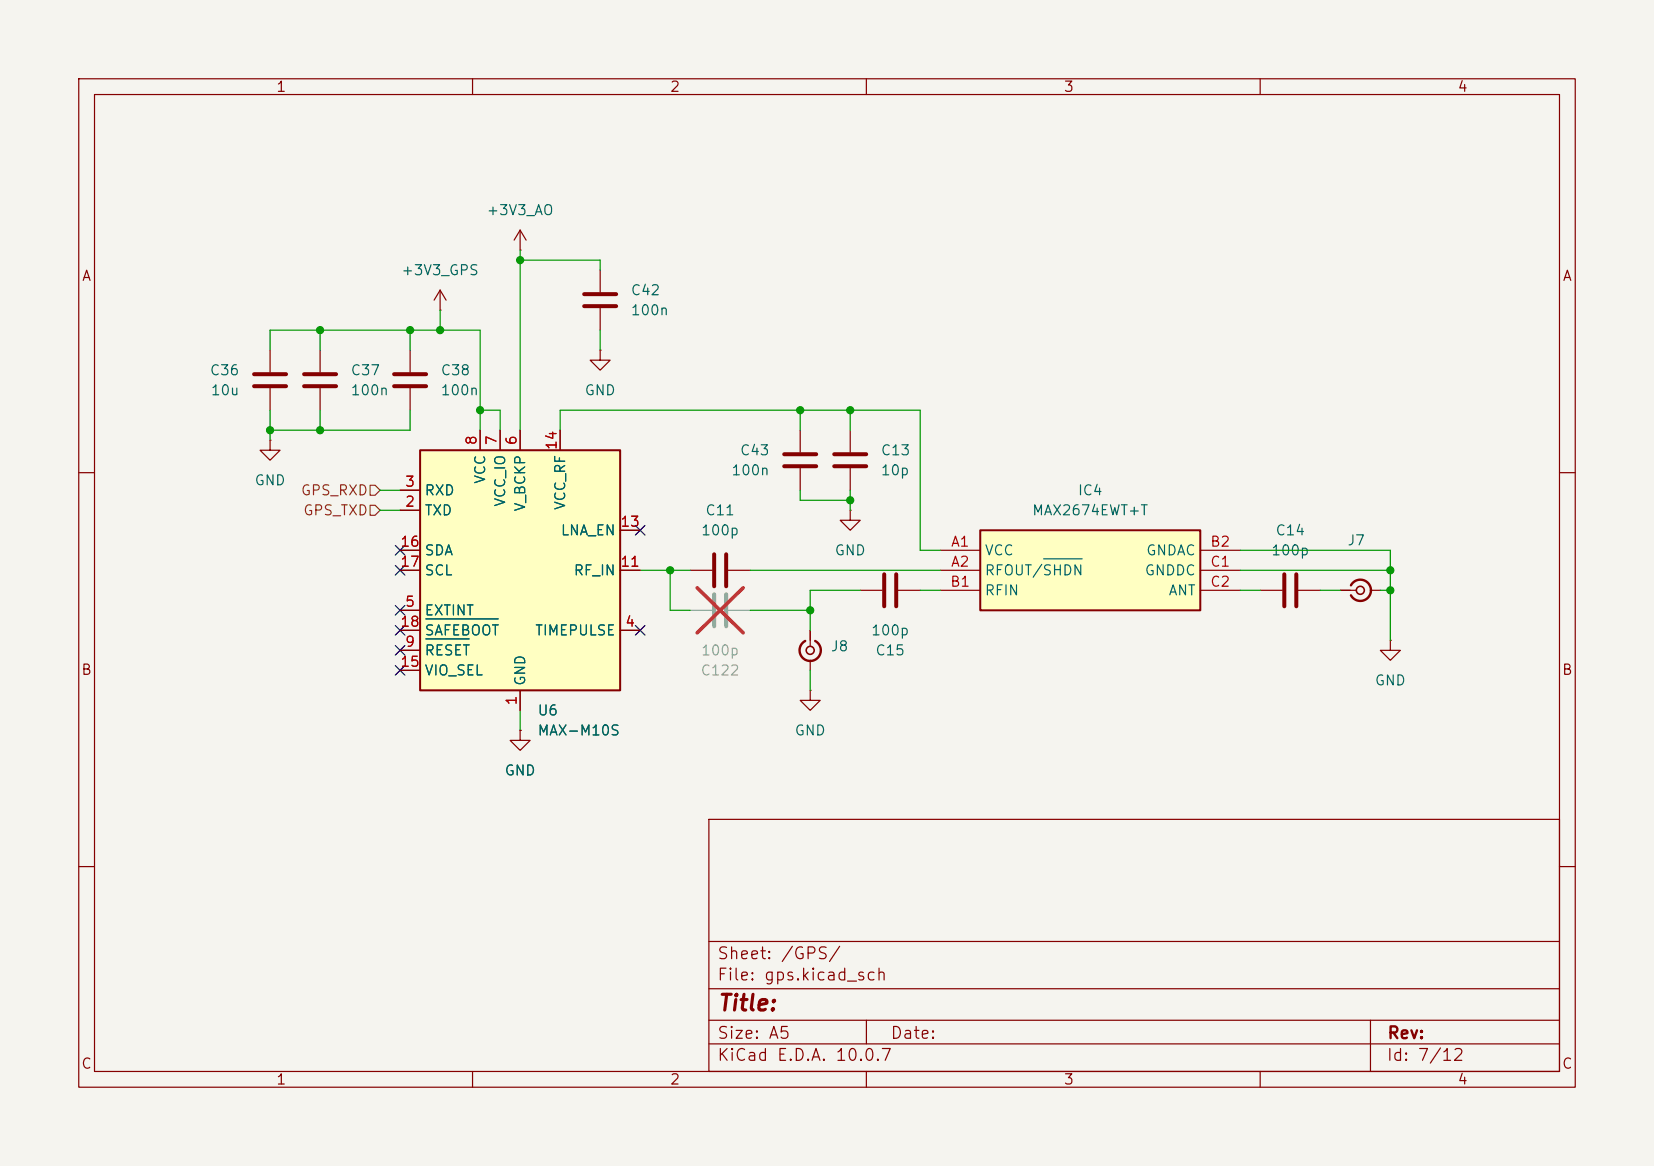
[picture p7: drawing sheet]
<svg xmlns="http://www.w3.org/2000/svg" width="210mm" height="148mm" viewBox="0 0 210 148" stroke-linecap="round" stroke-linejoin="round" font-family="sans-serif">
<path d="M0 0h210v148h-210z" fill="#f5f4ef" stroke="#f5f4ef" stroke-width=".13"/>
<g fill="none" stroke="#840000" stroke-width=".15">
<path d="M10 10h190v128h-190zM12 12h186v124h-186zM60 10v2M110 10v2M160 10v2M107.9 54.6v2.8M107.9 59.4v2.8M10 60h2M198 60h2M102.9 87.6v1.3h1.2l-1.2 1.3-1.3-1.3h1.3M102.9 87.6h.1M102.9 80v2"/>
<path d="M102.9 83.8v1.3M10 110h2M90 104h108v32h-108zM90 119.5h108M198 110h2M60 136v2M90 132.5h108M90 129.5h108M90 125.5h108M110 136v2M110 129.5v3M160 136v2"/>
<path d="M174 129.5v6.5"/>
</g>
<path d="M105.9 59.2h4.1M105.9 57.7h4.1" fill="none" stroke="#840000" stroke-width=".51"/>
<circle cx="102.9" cy="82.6" r=".51" fill="none" stroke="#840000" stroke-width=".2"/>
<path d="M102.2 81.4a1.35 1.35 0 0 0-.4 2 1.35 1.35 0 0 0 2.1 0 1.35 1.35 0 0 0-.4-2" fill="none" stroke="#840000" stroke-width=".3"/>
<path d="M124.5 67.3h27.9v10.2h-27.9z" fill="#ffffc2"/>
<path d="M124.5 67.3h27.9v10.2h-27.9z" fill="none" stroke="#840000" stroke-width=".25"/>
<g fill="none" stroke="#840000" stroke-width=".15">
<path d="M55.9 39.4h.1M55.9 36.8l-.8 1.3M55.9 36.8l.7 1.3M55.9 36.8v2.6M76.2 34.3v2.8M76.2 39.1v2.8M34.3 44.5v2.7M34.3 49.3v2.8M52.1 44.5v2.7M52.1 49.3v2.8M76.2 44.5v1.2h1.3l-1.3 1.3-1.3-1.3h1.3M76.2 44.5h.1"/>
<path d="M101.6 54.6v2.8M101.6 59.4v2.8M87.6 72.4h2.8M92.5 72.4h2.7M107.9 64.8v1.2h1.3l-1.3 1.3-1.2-1.3h1.2M107.9 64.8h.1M109.2 74.9h2.8M114 74.9h2.8M119.4 69.9h5.1M119.4 72.4h5.1M119.4 74.9h5.1M152.4 69.9h5.1"/>
<path d="M152.4 72.4h5.1M152.4 74.9h5.1M160 74.9h2.8M164.8 74.9h2.8M170.2 74.9h2M174 74.9h1.3M176.5 81.3v1.3h1.3l-1.3 1.2-1.2-1.2h1.2M176.5 81.3h.1"/>
</g>
<path d="M132.5 70.9h4.9" fill="none" stroke="#006464" stroke-width=".15"/>
<g fill="none" stroke="#840000" stroke-width=".51">
<path d="M74.2 37.3h4M74.2 38.9h4M32.3 47.5h4M32.3 49h4M50 47.5h4.1M50 49h4.1M99.6 57.7h4M99.6 59.2h4M90.7 70.4v4M92.2 70.4v4M112.3 72.9v4.1M113.8 72.9v4.1"/>
<path d="M163.1 72.9v4.1M164.6 72.9v4.1"/>
</g>
<circle cx="172.7" cy="74.9" r=".51" fill="none" stroke="#840000" stroke-width=".2"/>
<path d="M171.5 74.3a1.35 1.35 0 0 1 1.5-.7 1.35 1.35 0 0 1 1.1 1.3M174.1 74.9a1.35 1.35 0 0 1-1.1 1.3 1.35 1.35 0 0 1-1.5-.6" fill="none" stroke="#840000" stroke-width=".3"/>
<path d="M90.7 75.4v4.1M92.2 75.4v4.1" fill="none" stroke="#9c9b98" stroke-width=".51"/>
<path d="M87.6 77.5h2.8M92.5 77.5h2.7" fill="none" stroke="#9c9b98" stroke-width=".15"/>
<path d="M88.5 74.6l5.9 5.7M94.4 74.6l-5.9 5.7" fill="none" stroke="#e12e31" stroke-width=".46"/>
<path d="M53.3 57.2h25.4v30.4h-25.4z" fill="#ffffc2"/>
<path d="M53.3 57.2h25.4v30.4h-25.4z" fill="none" stroke="#840000" stroke-width=".25"/>
<g fill="none" stroke="#840000" stroke-width=".15">
<path d="M66 31.8h.1M66 29.2v2.6M66 29.2l-.7 1.3M66 29.2l.8 1.3M34.3 55.9v1.3h1.3l-1.3 1.2-1.3-1.2h1.3M34.3 55.9h.1M40.6 44.5v2.7M40.6 49.3v2.8M61 54.6v2.6M63.5 54.6v2.6M66 54.6v2.6M71.1 54.6v2.6"/>
<path d="M50.8 64.8h2.5M50.8 62.2h2.5M50.8 77.5h2.5M50.8 72.4h2.5M50.8 69.9h2.5M78.7 72.4h2.6M78.7 67.3h2.6M50.8 80h2.5M50.8 82.6h2.5M50.8 85.1h2.5M66 92.7v1.3h1.3l-1.3 1.3-1.2-1.3h1.2M66 92.7h.1"/>
<path d="M66 87.6v2.6M78.7 80h2.6"/>
</g>
<path d="M54.1 78.6h9.2M54.1 81.1h5.5" fill="none" stroke="#006464" stroke-width=".15"/>
<path d="M38.6 47.5h4.1M38.6 49h4.1" fill="none" stroke="#840000" stroke-width=".51"/>
<path d="M47 64.1h.6l.7 .7-.7 .6h-.6zM47 61.6h.6l.7 .6-.7 .7h-.6z" fill="none" stroke="#725600" stroke-width=".15"/>
<g fill="none" stroke="#009600" stroke-width=".15">
<path d="M55.9 39.4v2.5M66 33h10.2v1.3M66 31.8v22.8M34.3 44.5v-2.6h26.7v12.7M34.3 52.1v3.8M40.6 41.9v2.6M40.6 52.1v2.5M52.1 52.1v2.5h-17.8M52.1 41.9v2.6M61 52.1h2.5v2.5M71.1 54.6v-2.5h45.7v17.8h2.6M76.2 41.9v2.6"/>
<path d="M101.6 52.1v2.5M107.9 52.1v2.5M48.3 64.8h2.5M48.3 62.2h2.5M81.3 72.4h6.3M85.1 72.4v5.1h2.5M95.2 77.5h7.7M95.2 72.4h24.2M101.6 62.2v1.3h6.3M107.9 62.2v2.6M109.2 74.9h-6.3v5.1M116.8 74.9h2.6"/>
<path d="M157.5 74.9h2.5M157.5 72.4h19M157.5 69.9h19v11.4M167.6 74.9h2.6M175.3 74.9h1.2M66 90.2v2.5M102.9 85.1v2.5"/>
</g>
<g fill="none" stroke="#000084" stroke-width=".15">
<path d="M50.2 71.8l1.2 1.2M50.2 69.2l1.2 1.3M50.2 79.4l1.2 1.2M50.2 76.9l1.2 1.2M51.4 71.8l-1.2 1.2M51.4 69.2l-1.2 1.3M51.4 79.4l-1.2 1.2M51.4 76.9l-1.2 1.2M80.7 79.4l1.2 1.2M80.7 66.7l1.2 1.2M81.9 79.4l-1.2 1.2M81.9 66.7l-1.2 1.2"/>
<path d="M50.2 84.5l1.2 1.2M50.2 81.9l1.2 1.3M51.4 84.5l-1.2 1.2M51.4 81.9l-1.2 1.3"/>
</g>
<g fill="#009600" stroke="#009600" stroke-width=".13">
<circle cx="176.5" cy="74.9" r=".46"/>
<circle cx="176.5" cy="72.4" r=".46"/>
<circle cx="101.6" cy="52.1" r=".46"/>
<circle cx="102.9" cy="77.5" r=".46"/>
<circle cx="107.9" cy="52.1" r=".46"/>
<circle cx="85.1" cy="72.4" r=".46"/>
<circle cx="107.9" cy="63.5" r=".46"/>
<circle cx="55.9" cy="41.9" r=".46"/>
<circle cx="52.1" cy="41.9" r=".46"/>
<circle cx="66" cy="33" r=".46"/>
<circle cx="61" cy="52.1" r=".46"/>
<circle cx="40.6" cy="41.9" r=".46"/>
<circle cx="34.3" cy="54.6" r=".46"/>
<circle cx="40.6" cy="54.6" r=".46"/>
</g>
<text font-size="2" fill="#840000" x="91" y="128.8">Title:</text>
<g font-size="1.5" fill="#840000">
<text x="91" y="124.8">File: gps.kicad_sch</text>
<text x="91" y="122.1">Sheet: /GPS/</text>
<text x="91" y="135">KiCad E.D.A. 10.0.7</text>
<text x="91" y="132.2">Size: A5</text>
<text x="113" y="132.2">Date:</text>
<text x="176" y="135">Id: 7/12</text>
<text x="176.1" y="132.2">Rev:</text>
</g>
<g font-size="1.3" fill="#840000">
<text x="35" y="12">1</text>
<text x="85" y="12">2</text>
<text x="135" y="12">3</text>
<text x="185" y="12">4</text>
<text x="10.3" y="36">A</text>
<text x="198.3" y="36">A</text>
<text x="10.2" y="86">B</text>
<text x="198.2" y="86">B</text>
<text x="10.2" y="136">C</text>
<text x="35" y="138">1</text>
<text x="85" y="138">2</text>
<text x="135" y="138">3</text>
<text x="185" y="138">4</text>
<text x="198.2" y="136">C</text>
</g>
<g font-size="1.3" fill="#006464">
<text x="61.7" y="27.6">+3V3_AO</text>
<text x="50.9" y="35.3">+3V3_GPS</text>
<text x="80" y="37.8">C42</text>
<text x="80" y="40.3">100n</text>
<text x="26.6" y="48">C36</text>
<text x="44.4" y="48">C37</text>
<text x="55.9" y="48">C38</text>
<text x="26.7" y="50.5">10u</text>
<text x="44.4" y="50.5">100n</text>
<text x="55.9" y="50.5">100n</text>
<text x="74.1" y="50.5">GND</text>
<text x="93.9" y="58.1">C43</text>
<text x="111.7" y="58.1">C13</text>
<text x="32.2" y="61.9">GND</text>
<text x="53.8" y="65.7">TXD</text>
<text x="53.8" y="63.2">RXD</text>
<text x="61.9" y="61.5" transform="rotate(-90 61.9 61.5)">VCC</text>
<text x="64.5" y="64.4" transform="rotate(-90 64.5 64.4)">VCC_IO</text>
<text x="67" y="65" transform="rotate(-90 67 65)">V_BCKP</text>
<text x="72.1" y="64.8" transform="rotate(-90 72.1 64.8)">VCC_RF</text>
<text x="89.5" y="65.7">C11</text>
<text x="92.8" y="60.7">100n</text>
<text x="111.7" y="60.7">10p</text>
<text x="131" y="65.7">MAX2674EWT+T</text>
<text x="136.8" y="63.2">IC4</text>
<text x="53.8" y="70.8">SDA</text>
<text x="71.1" y="68.3">LNA_EN</text>
<text x="88.9" y="68.3">100p</text>
<text x="105.9" y="70.8">GND</text>
<text x="124.9" y="70.8">VCC</text>
<text x="145.4" y="70.8">GNDAC</text>
<text x="161.3" y="70.8">100p</text>
<text x="161.9" y="68.3">C14</text>
<text x="171" y="69.5">J7</text>
<text x="53.8" y="73.4">SCL</text>
<text x="72.7" y="73.4">RF_IN</text>
<text x="124.9" y="73.4">RFOUT/SHDN</text>
<text x="124.9" y="75.9">RFIN</text>
<text x="145.3" y="73.4">GNDDC</text>
<text x="148.3" y="75.9">ANT</text>
<text x="53.8" y="78.4">EXTINT</text>
<text x="53.8" y="83.5">RESET</text>
<text x="53.8" y="81">SAFEBOOT</text>
<text x="67.8" y="81">TIMEPULSE</text>
<text x="105.4" y="83">J8</text>
<text x="110.5" y="81">100p</text>
<text x="111.1" y="83.5">C15</text>
<text x="53.8" y="86.1">VIO_SEL</text>
<text x="67" y="87.1" transform="rotate(-90 67 87.1)">GND</text>
<text x="174.5" y="87.3">GND</text>
<text x="68.2" y="91.1">U6</text>
<text x="68.2" y="93.7">MAX-M10S</text>
<text x="100.8" y="93.7">GND</text>
<text x="64" y="98.8">GND</text>
</g>
<g font-size="1.3" fill="#a90000">
<text x="60.8" y="56.6" transform="rotate(-90 60.8 56.6)">8</text>
<text x="63.4" y="56.6" transform="rotate(-90 63.4 56.6)">7</text>
<text x="65.9" y="56.6" transform="rotate(-90 65.9 56.6)">6</text>
<text x="71" y="57.2" transform="rotate(-90 71 57.2)">14</text>
<text x="51.3" y="64.6">2</text>
<text x="51.3" y="62.1">3</text>
<text x="50.7" y="69.7">16</text>
<text x="78.7" y="67.2">13</text>
<text x="120.6" y="69.7">A1</text>
<text x="153.6" y="69.7">B2</text>
<text x="50.7" y="72.3">17</text>
<text x="51.3" y="77.3">5</text>
<text x="78.7" y="72.3">11</text>
<text x="120.6" y="74.8">B1</text>
<text x="120.6" y="72.3">A2</text>
<text x="153.6" y="72.3">C1</text>
<text x="153.6" y="74.8">C2</text>
<text x="50.7" y="79.9">18</text>
<text x="51.3" y="82.4">9</text>
<text x="79.3" y="79.9">4</text>
<text x="50.7" y="85">15</text>
<text x="65.9" y="89.6" transform="rotate(-90 65.9 89.6)">1</text>
</g>
<g font-size="1.3" fill="#725600">
<text x="38.1" y="63.2">GPS_RXD</text>
<text x="38.4" y="65.7">GPS_TXD</text>
</g>
<g font-size="1.3" fill="#939391">
<text x="88.9" y="83.5">100p</text>
<text x="88.9" y="86.1">C122</text>
</g>
</svg>
